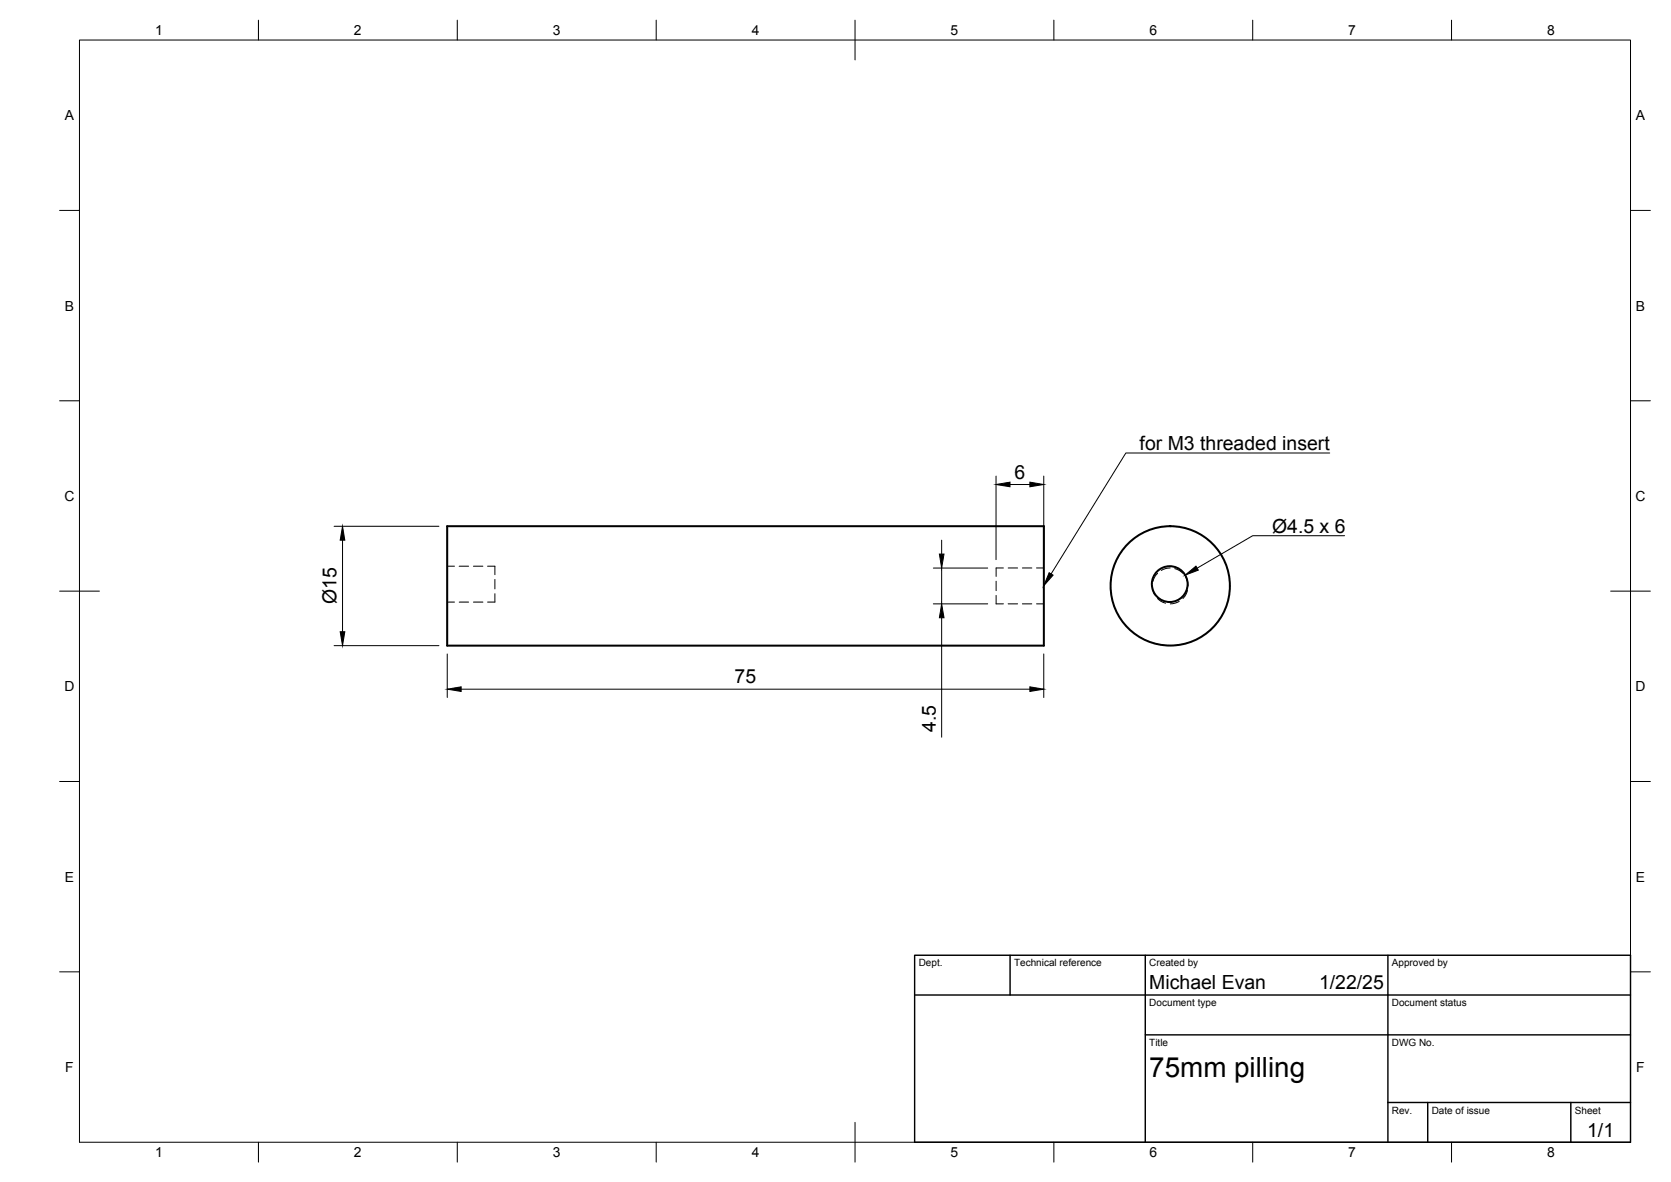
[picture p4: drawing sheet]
<svg xmlns="http://www.w3.org/2000/svg" width="420mm" height="297mm" viewBox="0 0 420 297" stroke-linecap="round" stroke-linejoin="round" font-family="sans-serif">
<g fill="none" stroke="#000" stroke-width=".25">
<path d="M20 10.1h390v276.9h-390zM65 5.1v5M115 5.1v5M165 5.1v5M215 5.1v10M265 5.1v5M315 5.1v5M365 5.1v5M15 52.9h5M410 52.9h5M15 100.7h5M250.4 119.6v21"/>
<path d="M262.4 119.6v21M334.3 113.8h-51.2l-18.8 30.4M410 100.7h5M84 132.3h26.4M86.1 135.7v23.1M236.8 135.7v3.5M254 121.8h5M338.1 134.6h-23.1l-14 8.2M15 148.6h10M112.4 142.3h1.9M112.4 151.3h1.9M115.5 142.3h2.3"/>
<path d="M115.5 151.3h2.3M119 142.3h2.4M119 151.3h2.4M122.6 142.3h1.8v2.1M124.4 145.6v2.4M124.4 149.2v2.1h-1.8M234.7 151.8h13.6M234.7 142.8h13.6M236.8 142.8v9M236.8 155.2v30.1M250.5 149.6v2.2h1.8M250.5 146.1v2.3"/>
<path d="M252.3 142.7h-1.8v2.2M253.5 151.8h2.4M253.5 142.7h2.4M257.1 151.8h2.3M257.1 142.7h2.3M260.6 151.8h1.9M260.6 142.7h1.9M289.8 147.2v1l.5 1.3M291.1 144.1l-.9 1.1-.3 .9M291.1 150.4l.8 .7 1.2 .5M294.2 142.7l-1.2 .2-1 .4M295.4 142.9l1.2 .5 .8 .6"/>
<path d="M296.5 151.1l-1.1 .5-1.1 .2M298.1 145l.5 1.3 .1 .9M298.6 148.4l-.4 .9-.8 1.1M405 148.6h10M84 162.2h26.4M112.5 164.3v11M116 173.2h143M262.4 164.3v11M15 196.4h5M410 196.4h5M15 244.2h5M410 244.2h5"/>
<path d="M65 287v5M115 287v5M165 287v5M215 282.1v9.9M265 287v5M315 287v5M365 287v5"/>
</g>
<g fill="none" stroke="#000" stroke-width=".51">
<path d="M112.4 132.2h150.1v30h-150.1z"/>
<circle cx="294.1" cy="146.8" r="4.5"/>
<circle cx="294.2" cy="147.2" r="15"/>
</g>
<path d="M230 240.1h180v46.9h-180zM230 250h180M254 240.1v9.9M288 240.1v46.9M349 240.1v46.9M288 260.1h122M349 277.1h61M359 277.1v9.9M395 277.1v9.9" fill="none" stroke="#000" stroke-width=".36"/>
<path d="M86.1 132.3l.6 3.4h-1.2zM236.2 139.2h1.2l-.6 3.6zM250.4 121.8l3.6-.6v1.1zM259 121.2l3.4 .6-3.4 .5zM85.5 158.8h1.2l-.6 3.4zM236.8 151.8l.6 3.4h-1.2zM263.8 143.9l1 .6-2.4 2.7zM298 144.5l2.7-2.2 .6 1zM112.5 173.2l3.5-.6v1.2zM259 172.6l3.4 .6-3.4 .6z" fill="#000" stroke="#000" stroke-width=".25"/>
<text font-size="7" x="289" y="270.6">75mm pilling</text>
<g font-size="4.9">
<text x="286.6" y="113.1">for M3 threaded insert</text>
<text x="255.1" y="120.3">6</text>
<text x="319.8" y="133.9">Ø4.5 x 6</text>
<text x="84.6" y="151.9" transform="rotate(-90 84.6 151.9)">Ø15</text>
<text x="184.7" y="171.7">75</text>
<text x="235.3" y="183.9" transform="rotate(-90 235.3 183.9)">4.5</text>
<text x="289" y="248.5">Michael Evan</text>
<text x="331.7" y="248.5">1/22/25</text>
<text x="399.1" y="285.7">1/1</text>
</g>
<g font-size="3.5">
<text x="39" y="8.8">1</text>
<text x="89" y="8.8">2</text>
<text x="139" y="8.8">3</text>
<text x="189" y="8.8">4</text>
<text x="239" y="8.8">5</text>
<text x="289" y="8.8">6</text>
<text x="339" y="8.8">7</text>
<text x="389" y="8.8">8</text>
<text x="16.3" y="30.2">A</text>
<text x="411.3" y="30.2">A</text>
<text x="16.3" y="78">B</text>
<text x="411.3" y="78">B</text>
<text x="16.2" y="125.9">C</text>
<text x="411.2" y="125.9">C</text>
<text x="16.2" y="173.7">D</text>
<text x="411.2" y="173.7">D</text>
<text x="16.3" y="221.6">E</text>
<text x="411.3" y="221.6">E</text>
<text x="16.4" y="269.4">F</text>
<text x="411.4" y="269.4">F</text>
<text x="39" y="290.8">1</text>
<text x="89" y="290.8">2</text>
<text x="139" y="290.8">3</text>
<text x="189" y="290.8">4</text>
<text x="239" y="290.8">5</text>
<text x="289" y="290.8">6</text>
<text x="339" y="290.8">7</text>
<text x="389" y="290.8">8</text>
</g>
<g font-size="2.5">
<text x="231" y="242.9">Dept.</text>
<text x="255" y="242.9">Technical reference</text>
<text x="289" y="242.9">Created by</text>
<text x="350" y="242.9">Approved by</text>
<text x="289" y="252.8">Document type</text>
<text x="350" y="252.8">Document status</text>
<text x="289" y="262.9">Title</text>
<text x="350" y="262.9">DWG No.</text>
<text x="350" y="279.9">Rev.</text>
<text x="360" y="279.9">Date of issue</text>
<text x="396" y="279.9">Sheet</text>
</g>
</svg>
